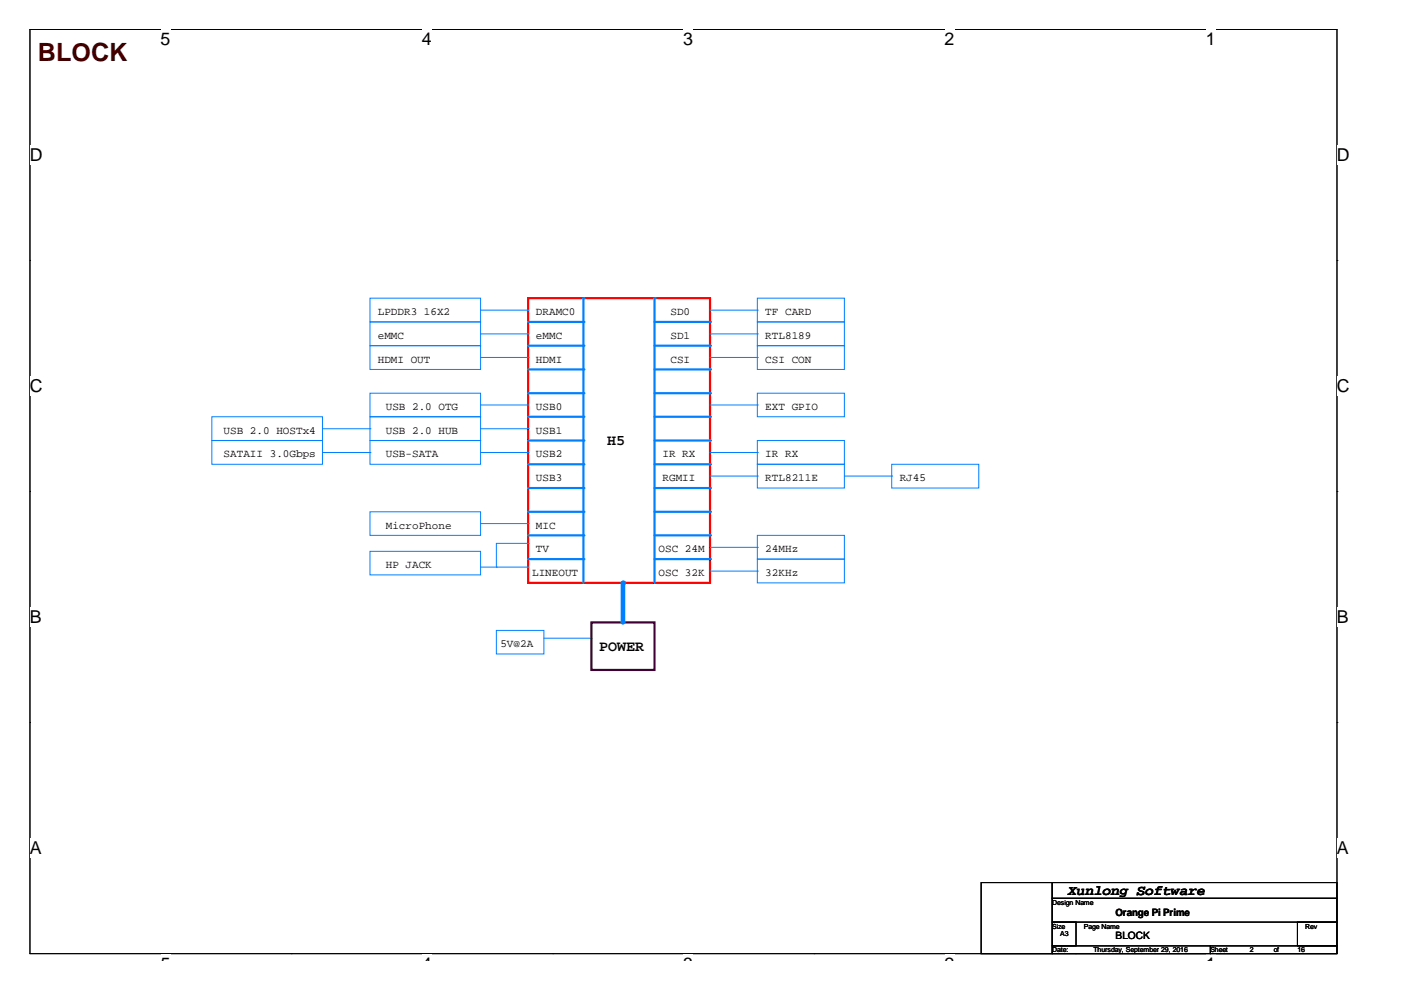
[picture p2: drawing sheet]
<svg xmlns="http://www.w3.org/2000/svg" width="297mm" height="210mm" viewBox="0 0 297 210" stroke-linecap="round" stroke-linejoin="round" font-family="sans-serif">
<path d="M6.3 6.2h277.2v196h-277.2z" fill="none" stroke="#000" stroke-width=".21"/>
<g fill="#fff">
<path d="M34 6.2h2.2v4.3h-2.2z"/>
<path d="M34 202.2h2.2v1.4h-2.2z"/>
</g>
<path d="M61.8 6.2h.1M61.8 202.2h.1" fill="none" stroke="#000" stroke-width=".21"/>
<g fill="#fff">
<path d="M89.5 6.2h2.1v4.3h-2.1z"/>
<path d="M89.5 202.2h2.1v1.4h-2.1z"/>
</g>
<path d="M117.2 6.2h.1M117.2 202.2h.1" fill="none" stroke="#000" stroke-width=".21"/>
<g fill="#fff">
<path d="M144.9 6.2h2.1v4.3h-2.1z"/>
<path d="M144.9 202.2h2.1v1.4h-2.1z"/>
</g>
<path d="M172.6 6.2h.1M172.6 202.2h.1" fill="none" stroke="#000" stroke-width=".21"/>
<g fill="#fff">
<path d="M200.3 6.2h2.1v4.3h-2.1z"/>
<path d="M200.3 202.2h2.1v1.4h-2.1z"/>
</g>
<path d="M228 6.2h.1M228 202.2h.1" fill="none" stroke="#000" stroke-width=".21"/>
<g fill="#fff">
<path d="M255.7 6.2h2.1v4.3h-2.1z"/>
<path d="M255.7 202.2h2.1v1.4h-2.1z"/>
<path d="M6.3 30.7h2.8v4.2h-2.8z"/>
<path d="M283.5 30.7h2.7v4.2h-2.7z"/>
<path d="M6.3 79.7h2.8v4.2h-2.8z"/>
<path d="M283.5 79.7h2.7v4.2h-2.7z"/>
</g>
<path d="M6.3 55.2h.1M283.5 55.2h.1" fill="none" stroke="#000" stroke-width=".21"/>
<g fill="#fff">
<path d="M6.3 128.7h2.6v4.2h-2.6z"/>
<path d="M283.5 128.7h2.5v4.2h-2.5z"/>
</g>
<path d="M6.3 104.2h.1M283.5 104.2h.1" fill="none" stroke="#000" stroke-width=".21"/>
<g fill="#fff">
<path d="M6.3 177.6h2.6v4.3h-2.6z"/>
<path d="M283.5 177.6h2.5v4.3h-2.5z"/>
</g>
<path d="M6.3 153.2h.1M283.5 153.2h.1" fill="none" stroke="#000" stroke-width=".21"/>
<path d="M112 63.2h38.5v60.4h-38.5z" fill="none" stroke="#f00" stroke-width=".47"/>
<path d="M112 73.3h11.7" fill="none" stroke="#0080ff" stroke-width=".47"/>
<circle cx="123.7" cy="73.3" r=".23" fill="#0080ff"/>
<path d="M112 78.3h11.7" fill="none" stroke="#0080ff" stroke-width=".47"/>
<circle cx="123.7" cy="78.3" r=".23" fill="#0080ff"/>
<path d="M112 83.4h11.7" fill="none" stroke="#0080ff" stroke-width=".47"/>
<circle cx="123.7" cy="83.4" r=".23" fill="#0080ff"/>
<path d="M112 88.4h11.7" fill="none" stroke="#0080ff" stroke-width=".47"/>
<circle cx="123.7" cy="88.4" r=".23" fill="#0080ff"/>
<path d="M78.4 68.3h23.5v5h-23.5zM101.9 70.8h10.1M112 70.8h.1" fill="none" stroke="#0080ff" stroke-width=".21"/>
<path d="M112 93.4h11.7" fill="none" stroke="#0080ff" stroke-width=".47"/>
<circle cx="123.7" cy="93.4" r=".23" fill="#0080ff"/>
<path d="M150.5 65.8h10.1M160.6 63.2h18.4v5.1h-18.4zM160.6 65.8h.1" fill="none" stroke="#0080ff" stroke-width=".21"/>
<path d="M112 98.4h11.7" fill="none" stroke="#0080ff" stroke-width=".47"/>
<circle cx="123.7" cy="98.4" r=".23" fill="#0080ff"/>
<path d="M112 108.5h11.7" fill="none" stroke="#0080ff" stroke-width=".47"/>
<circle cx="123.7" cy="108.5" r=".23" fill="#0080ff"/>
<path d="M112 113.5h11.7" fill="none" stroke="#0080ff" stroke-width=".47"/>
<circle cx="123.7" cy="113.5" r=".23" fill="#0080ff"/>
<path d="M78.4 83.4h23.5v5h-23.5zM78.4 88.4h23.5v5h-23.5zM101.9 85.9h10.1M101.9 90.9h10.1M112 85.9h.1M112 90.9h.1" fill="none" stroke="#0080ff" stroke-width=".21"/>
<path d="M112 118.5h11.7" fill="none" stroke="#0080ff" stroke-width=".47"/>
<circle cx="123.7" cy="118.5" r=".23" fill="#0080ff"/>
<path d="M138.8 78.3h11.7" fill="none" stroke="#0080ff" stroke-width=".47"/>
<circle cx="150.5" cy="78.3" r=".23" fill="#0080ff"/>
<path d="M138.8 83.4h11.7" fill="none" stroke="#0080ff" stroke-width=".47"/>
<circle cx="150.5" cy="83.4" r=".23" fill="#0080ff"/>
<path d="M138.8 88.4h11.7" fill="none" stroke="#0080ff" stroke-width=".47"/>
<circle cx="150.5" cy="88.4" r=".23" fill="#0080ff"/>
<path d="M138.8 93.4h11.7" fill="none" stroke="#0080ff" stroke-width=".47"/>
<circle cx="150.5" cy="93.4" r=".23" fill="#0080ff"/>
<path d="M138.8 103.5h11.7" fill="none" stroke="#0080ff" stroke-width=".47"/>
<circle cx="150.5" cy="103.5" r=".23" fill="#0080ff"/>
<path d="M150.5 95.9h10.1M160.6 93.4h18.4v5h-18.4zM160.6 95.9h.1" fill="none" stroke="#0080ff" stroke-width=".21"/>
<path d="M138.8 98.4h11.7" fill="none" stroke="#0080ff" stroke-width=".47"/>
<circle cx="150.5" cy="98.4" r=".23" fill="#0080ff"/>
<path d="M150.5 100.9h10.1M160.6 100.9h.1" fill="none" stroke="#0080ff" stroke-width=".21"/>
<path d="M138.8 108.5h11.7" fill="none" stroke="#0080ff" stroke-width=".47"/>
<circle cx="150.5" cy="108.5" r=".23" fill="#0080ff"/>
<path d="M160.6 98.4h18.4v5.1h-18.4z" fill="none" stroke="#0080ff" stroke-width=".21"/>
<path d="M138.8 113.5h11.7" fill="none" stroke="#0080ff" stroke-width=".47"/>
<circle cx="150.5" cy="113.5" r=".23" fill="#0080ff"/>
<path d="M138.8 118.5h11.7" fill="none" stroke="#0080ff" stroke-width=".47"/>
<circle cx="150.5" cy="118.5" r=".23" fill="#0080ff"/>
<path d="M78.4 73.3h23.5v5h-23.5zM101.9 75.8h10.1M112 75.8h.1" fill="none" stroke="#0080ff" stroke-width=".21"/>
<path d="M123.7 63.2v60.4" fill="none" stroke="#0080ff" stroke-width=".47"/>
<circle cx="123.7" cy="63.2" r=".23" fill="#0080ff"/>
<path d="M105.2 133.7h10.1v5h-10.1zM115.3 135.3h10.1M125.4 135.3h.1" fill="none" stroke="#0080ff" stroke-width=".21"/>
<path d="M112 103.5h11.7" fill="none" stroke="#0080ff" stroke-width=".47"/>
<circle cx="123.7" cy="103.5" r=".23" fill="#0080ff"/>
<path d="M138.8 73.3h11.7" fill="none" stroke="#0080ff" stroke-width=".47"/>
<circle cx="150.5" cy="73.3" r=".23" fill="#0080ff"/>
<path d="M138.8 68.3h11.7" fill="none" stroke="#0080ff" stroke-width=".47"/>
<circle cx="150.5" cy="68.3" r=".23" fill="#0080ff"/>
<path d="M78.4 63.2h23.5v5.1h-23.5zM101.9 65.8h10.1M112 65.8h.1" fill="none" stroke="#0080ff" stroke-width=".21"/>
<path d="M112 68.3h11.7" fill="none" stroke="#0080ff" stroke-width=".47"/>
<circle cx="123.7" cy="68.3" r=".23" fill="#0080ff"/>
<path d="M125.4 132h13.4v10h-13.4z" fill="none" stroke="#400040" stroke-width=".47"/>
<path d="M132.1 123.6v8.4" fill="none" stroke="#0080ff" stroke-width=".97"/>
<circle cx="132.1" cy="123.6" r=".49" fill="#0080ff"/>
<path d="M78.4 116.9h23.5v5h-23.5zM112 115.2h.1M112 115.2h-6.8v5M101.9 120.2h10.1M105.2 120.2h.1M112 120.2h.1" fill="none" stroke="#0080ff" stroke-width=".21"/>
<path d="M138.8 63.2v60.4" fill="none" stroke="#0080ff" stroke-width=".47"/>
<circle cx="138.8" cy="63.2" r=".23" fill="#0080ff"/>
<g fill="none" stroke="#0080ff" stroke-width=".21">
<path d="M150.5 70.8h10.1M150.5 75.8h10.1M160.6 68.3h18.4v5h-18.4zM160.6 73.3h18.4v5h-18.4zM160.6 70.8h.1M160.6 75.8h.1M44.9 88.4h23.5v5h-23.5zM44.9 93.4h23.5v5h-23.5zM68.4 95.9h10M68.4 90.9h10M78.4 93.4h23.5v5h-23.5zM78.4 90.9h.1"/>
<path d="M78.4 95.9h.1M101.9 95.9h10.1M112 95.9h.1M150.5 85.9h10.1M160.6 83.4h18.4v5h-18.4zM160.6 85.9h.1M189.1 98.4h18.4v5.1h-18.4zM78.4 108.5h23.5v5h-23.5zM101.9 111h10.1M112 111h.1M150.5 116h10.1M160.6 118.5h18.4v5.1h-18.4z"/>
<path d="M160.6 113.5h18.4v5h-18.4zM160.6 116h.1M179 100.9h10.1M189.1 100.9h.1M150.5 121.1h10.1M160.6 121.1h.1"/>
</g>
<path d="M208 187.1h15.1v15.1h-15.1zM223.1 187.1h60.4v3.4h-60.4zM223.1 190.5h60.4v5h-60.4zM223.1 195.5h5v5h-5zM275.1 195.5h8.4v5h-8.4zM223.1 200.5h33.5v1.7h-33.5zM256.6 200.5h26.9v1.7h-26.9z" fill="none" stroke="#000" stroke-width=".21"/>
<text font-size="5.3" fill="#400000" x="8" y="12.8">BLOCK</text>
<g font-size="3.8">
<text x="34" y="9.6">5</text>
<text x="89.5" y="9.6">4</text>
<text x="144.9" y="9.6">3</text>
<text x="200.3" y="9.6">2</text>
<text x="255.7" y="9.6">1</text>
<text x="6.3" y="34.1">D</text>
<text x="283.5" y="34.1">D</text>
<text x="6.3" y="83.1">C</text>
<text x="283.5" y="83.1">C</text>
<text x="6.3" y="132.1">B</text>
<text x="283.5" y="132.1">B</text>
<text x="6.3" y="181">A</text>
<text x="283.5" y="181">A</text>
<text x="34" y="205.6">5</text>
<text x="89.5" y="205.6">4</text>
<text x="144.9" y="205.6">3</text>
<text x="200.3" y="205.6">2</text>
<text x="255.7" y="205.6">1</text>
</g>
<g font-size="3.2">
<text x="128.7" y="94.4">H5</text>
<text x="127" y="137.9">POWER</text>
</g>
<text font-size="3" x="226.4" y="189.7">Xunlong Software</text>
<g font-size="2.3">
<text x="80.1" y="71.9">eMMC</text>
<text x="80.1" y="66.8">LPDDR3 16X2</text>
<text x="113.6" y="71.9">eMMC</text>
<text x="113.6" y="66.8">DRAMC0</text>
<text x="142.2" y="66.8">SD0</text>
<text x="142.2" y="71.9">SD1</text>
<text x="162.3" y="66.8">TF CARD</text>
<text x="162.3" y="71.9">RTL8189</text>
<text x="80.1" y="76.9">HDMI OUT</text>
<text x="113.6" y="76.9">HDMI</text>
<text x="142.2" y="76.9">CSI</text>
<text x="162.3" y="76.9">CSI CON</text>
<text x="81.8" y="86.9">USB 2.0 OTG</text>
<text x="113.6" y="86.9">USB0</text>
<text x="162.3" y="86.9">EXT GPIO</text>
<text x="47.4" y="92">USB 2.0 HOSTx4</text>
<text x="81.8" y="92">USB 2.0 HUB</text>
<text x="113.6" y="92">USB1</text>
<text x="47.4" y="97">SATAII 3.0Gbps</text>
<text x="81.8" y="97">USB-SATA</text>
<text x="113.6" y="97">USB2</text>
<text x="140.5" y="97">IR RX</text>
<text x="162.3" y="97">IR RX</text>
<text x="113.6" y="102">USB3</text>
<text x="140.5" y="102">RGMII</text>
<text x="162.3" y="102">RTL8211E</text>
<text x="190.8" y="102">RJ45</text>
<text x="81.8" y="112.1">MicroPhone</text>
<text x="113.6" y="112.1">MIC</text>
<text x="113.6" y="117.1">TV</text>
<text x="139.6" y="117.1">OSC 24M</text>
<text x="162.3" y="117.1">24MHz</text>
<text x="81.8" y="120.5">HP JACK</text>
<text x="112.8" y="122.1">LINEOUT</text>
<text x="139.6" y="122.1">OSC 32K</text>
<text x="162.3" y="122.1">32KHz</text>
<text x="106.1" y="137.2">5V@2A</text>
</g>
<g font-size="2.2">
<text x="236.5" y="194.2">Orange Pi Prime</text>
<text x="236.5" y="199.2">BLOCK</text>
</g>
<g font-size="1.5">
<text x="223.1" y="191.8">Design Name</text>
<text x="223.1" y="196.9">Size</text>
<text x="229.8" y="196.9">Page Name</text>
<text x="276.7" y="196.9">Rev</text>
<text x="223.1" y="201.9">Date:</text>
<text x="224.8" y="198.5">A3</text>
<text x="231.8" y="201.9">Thursday, September 29, 2016</text>
<text x="256.6" y="201.9">Sheet</text>
<text x="265" y="201.9">2</text>
<text x="270" y="201.9">of</text>
<text x="275.1" y="201.9">16</text>
</g>
</svg>
